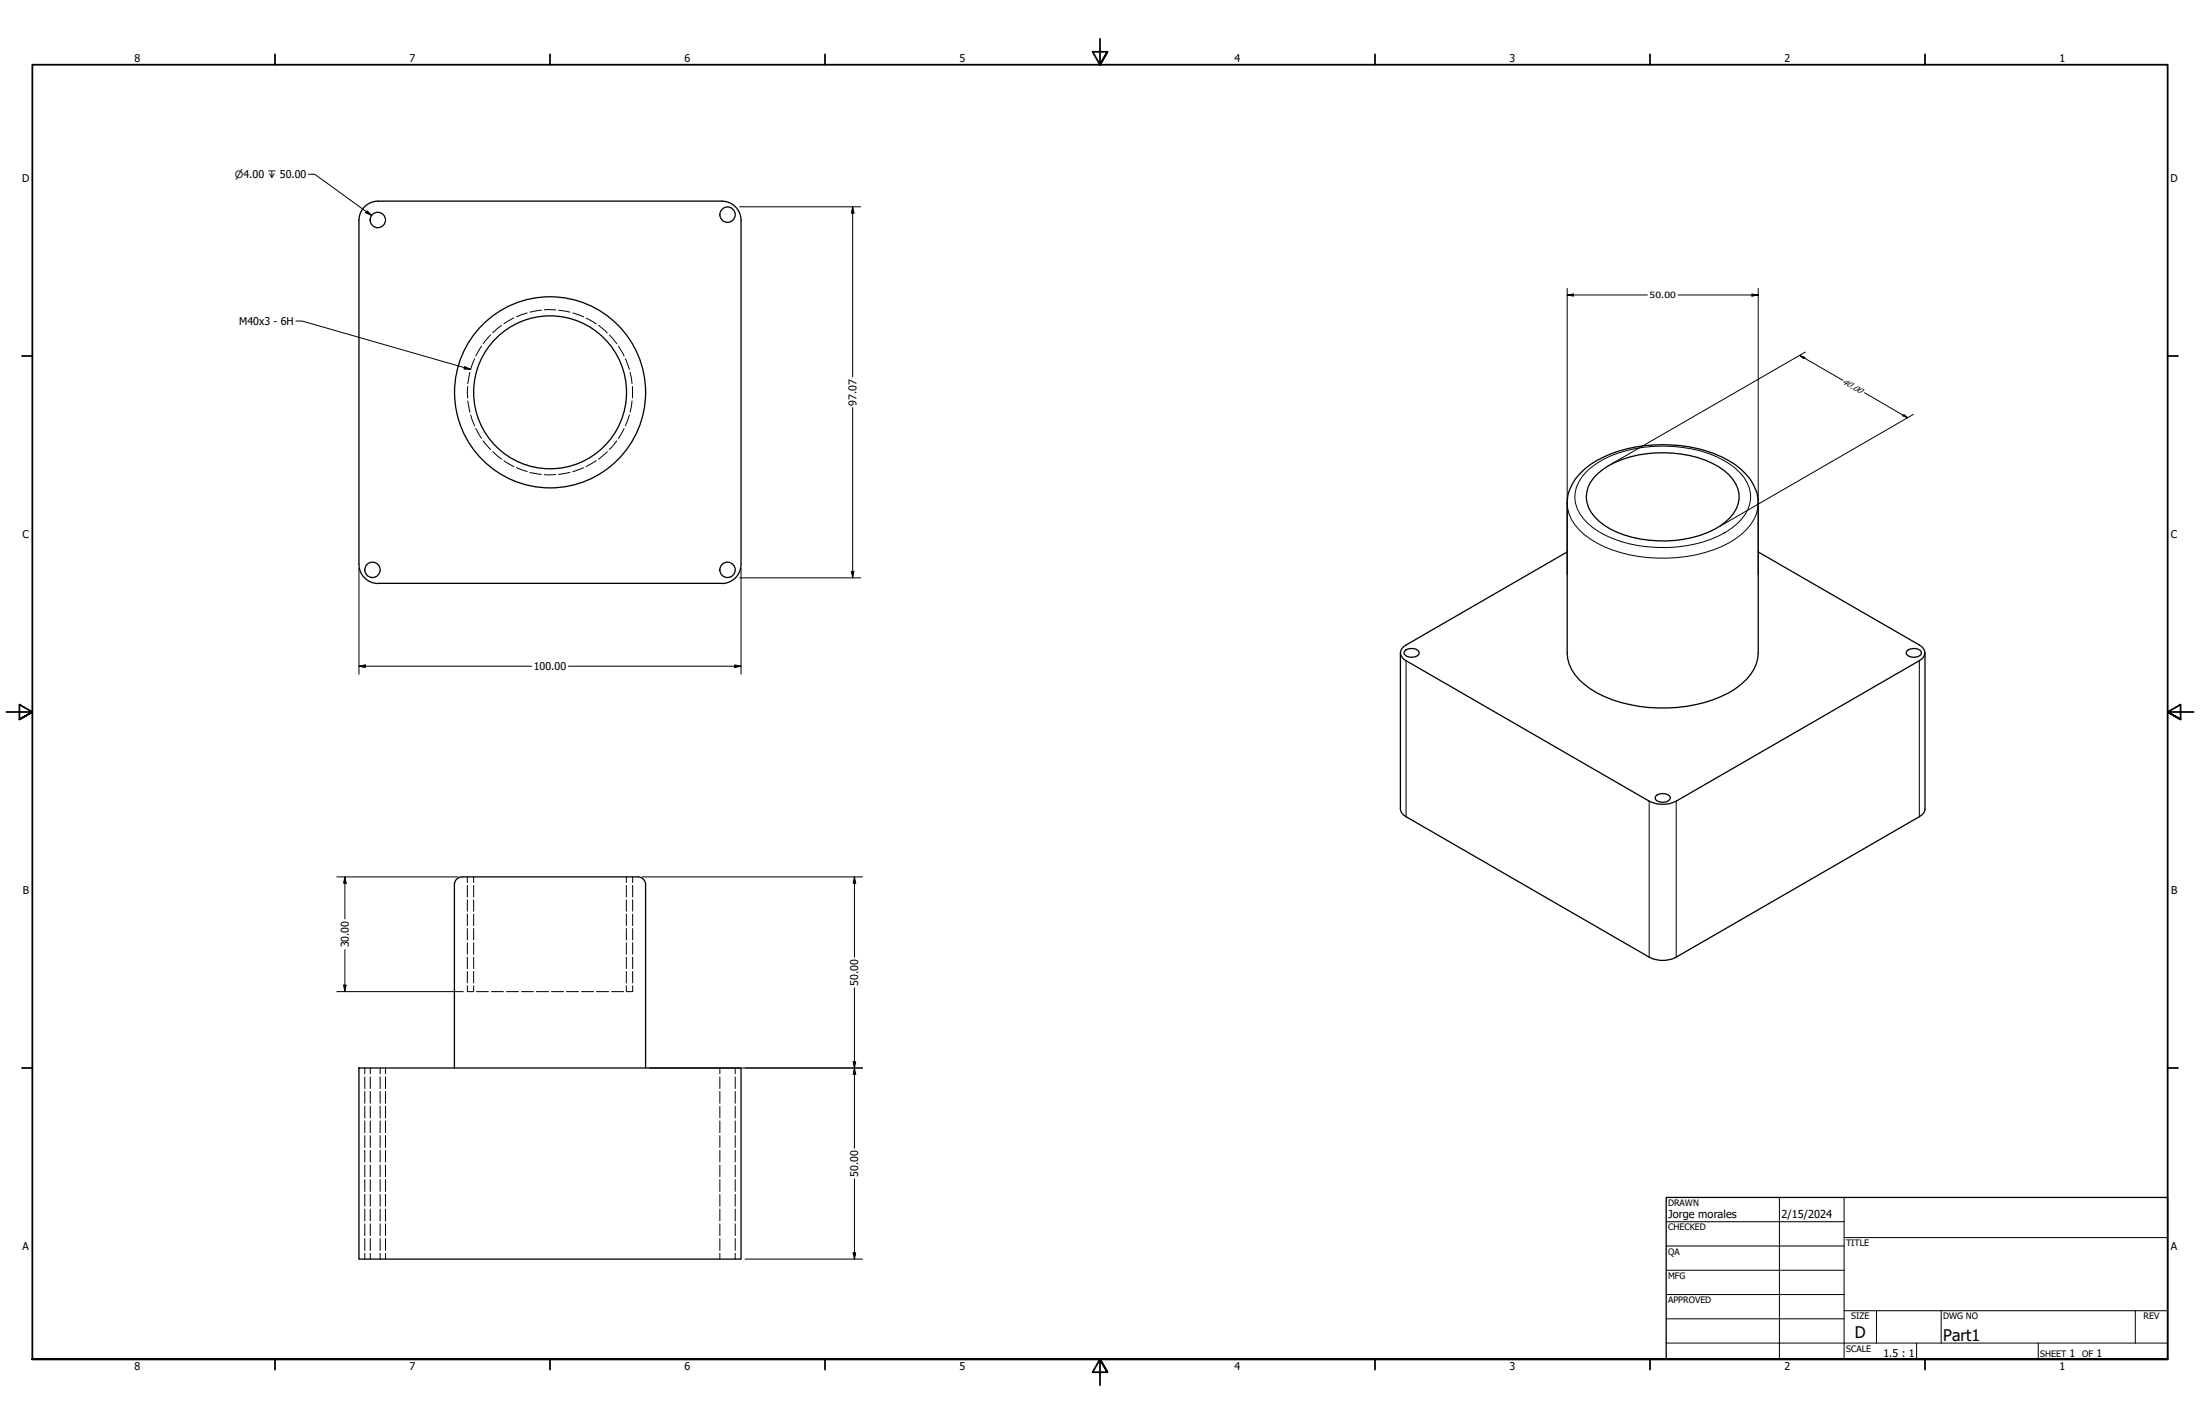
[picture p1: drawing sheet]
<svg xmlns="http://www.w3.org/2000/svg" width="864mm" height="559mm" viewBox="0 0 864 559" stroke-linecap="round" stroke-linejoin="round" font-family="sans-serif">
<!-- layer: Hidden (ANSI) -->
<g fill="none" stroke="#000" stroke-width=".39">
<path d="M185.9 344.1v2.2M185.9 347.5v4.5M185.9 353.1v4.5M185.9 358.7v4.5M245.9 344.1v2.2M245.9 347.5v4.5M245.9 353.1v4.5M245.9 358.7v4.5M185.9 364.4v4.5M185.9 370v4.5M185.9 375.6v4.5M245.9 364.4v4.5"/>
<path d="M245.9 370v4.5M245.9 375.6v4.5M183.5 389.1h2.3M185.9 381.3v4.4M185.9 386.8v2.3M187 389.1h4.7M192.9 389.1h4.7M198.8 389.1h4.7M204.7 389.1h4.7M210.6 389.1h4.7M216.5 389.1h4.7M222.4 389.1h4.7"/>
<path d="M228.3 389.1h4.7M234.2 389.1h4.7M240.1 389.1h4.7M245.9 381.3v4.4M245.9 386.8v2.3M246 389.1h2.3M143.2 419.1v2.3M145.4 419.1v2.3M149.2 419.1v2.3M151.3 419.1v2.3M282.6 419.1v2.3M288.6 419.1v2.3"/>
<path d="M143.2 422.6v4.6M143.2 428.3v4.6M143.2 434.1v4.6M143.2 439.9v4.6M145.4 422.6v4.6M145.4 428.3v4.6M145.4 434.1v4.6M145.4 439.9v4.6M149.2 422.6v4.6M149.2 428.3v4.6M149.2 434.1v4.6M149.2 439.9v4.6"/>
<path d="M151.3 422.6v4.6M151.3 428.3v4.6M151.3 434.1v4.6M151.3 439.9v4.6M282.6 422.6v4.6M282.6 428.3v4.6M282.6 434.1v4.6M282.6 439.9v4.6M288.6 422.6v4.6M288.6 428.3v4.6M288.6 434.1v4.6M288.6 439.9v4.6"/>
<path d="M143.2 445.6v4.7M143.2 451.4v4.6M143.2 457.2v4.6M145.4 445.6v4.7M145.4 451.4v4.6M145.4 457.2v4.6M149.2 445.6v4.7M149.2 451.4v4.6M149.2 457.2v4.6M151.3 445.6v4.7M151.3 451.4v4.6M151.3 457.2v4.6"/>
<path d="M282.6 445.6v4.7M282.6 451.4v4.6M282.6 457.2v4.6M288.6 445.6v4.7M288.6 451.4v4.6M288.6 457.2v4.6M143.2 462.9v4.7M143.2 468.7v4.6M143.2 474.5v4.6M145.4 462.9v4.7M145.4 468.7v4.6M145.4 474.5v4.6"/>
<path d="M149.2 462.9v4.7M149.2 468.7v4.6M149.2 474.5v4.6M151.3 462.9v4.7M151.3 468.7v4.6M151.3 474.5v4.6M282.6 462.9v4.7M282.6 468.7v4.6M282.6 474.5v4.6M288.6 462.9v4.7M288.6 468.7v4.6M288.6 474.5v4.6"/>
<path d="M143.2 480.3v4.6M143.2 486v4.7M143.2 491.8v2.3M145.4 480.3v4.6M145.4 486v4.7M145.4 491.8v2.3M149.2 480.3v4.6M149.2 486v4.7M149.2 491.8v2.3M151.3 480.3v4.6M151.3 486v4.7M151.3 491.8v2.3"/>
<path d="M282.6 480.3v4.6M282.6 486v4.7M282.6 491.8v2.3M288.6 480.3v4.6M288.6 486v4.7M288.6 491.8v2.3"/>
</g>
<!-- layer: Hidden Narrow (ANSI) -->
<g fill="none" stroke="#000" stroke-width=".39">
<path d="M189 135.8l-2.2 3.9M192.6 131.4l-2.9 3.5M196.8 127.7l-3.4 2.9M201.7 124.8l-3.9 2.3M206.9 122.8l-4.1 1.5M212.5 121.7l-4.5 .8M213.6 121.6h4.6M219.3 121.7l4.4 .8M224.9 122.8l4.2 1.5M230.1 124.8l3.9 2.3M234.9 127.7l3.5 2.9M239.2 131.4l2.9 3.5"/>
<path d="M242.8 135.8l2.2 3.9M183.6 151.6v4.6M183.6 157.3l.9 4.5M184.5 146.1l-.9 4.5M186.3 140.7l-1.5 4.3M245.5 140.8l1.6 4.2M247.3 146.1l.8 4.5M248.1 157.3l-.8 4.4M248.2 151.6v4.6M184.8 162.9l1.5 4.2M186.8 168.1l2.2 3.9M189.7 173l2.9 3.5"/>
<path d="M193.4 177.2l3.4 2.9M238.4 177.2l-3.5 2.9M242.1 173l-2.9 3.4M245 168.1l-2.2 4M247.1 162.9l-1.6 4.2M197.8 180.8l3.9 2.3M202.8 183.5l4.1 1.5M208 185.4l4.5 .7M213.6 186.2h4.6M223.7 185.4l-4.4 .8M229.1 183.6l-4.2 1.5M234 180.8l-3.9 2.3"/>
<path d="M183.5 344.1v2.2M183.5 347.5v4.5M183.5 353.1v4.5M183.5 358.7v4.5M248.3 344.1v2.2M248.3 347.5v4.5M248.3 353.1v4.5M248.3 358.7v4.5M183.5 364.4v4.5M183.5 370v4.5M183.5 375.6v4.5M248.3 364.4v4.5"/>
<path d="M248.3 370v4.5M248.3 375.6v4.5M183.5 381.3v4.4M183.5 386.8v2.3M248.3 381.3v4.4M248.3 386.8v2.3"/>
</g>
<!-- layer: Visible (ANSI) -->
<g fill="none" stroke="#000" stroke-width=".51">
<path d="M620.1 186a41.3 41.3 0 0 1 25.5-11.1 54.2 54.2 0 0 1 35.5 7.4 18.8 18.8 0 0 1 9.1 15.1v58.8a16.1 16.1 0 0 1-6.7 12.3 47.3 47.3 0 0 1-28.9 9.3 54.5 54.5 0 0 1-30.3-7.5 18.2 18.2 0 0 1-9.1-14.1l.1-60a16.4 16.4 0 0 1 4.8-10.2zM627.3 185.8a38.1 38.1 0 0 1 25.8-8.1 39.7 39.7 0 0 1 23.6 6.9 12.6 12.6 0 0 1 5.6 13.1 17.8 17.8 0 0 1-9.6 10.2 47.5 47.5 0 0 1-40.6-.3 17.3 17.3 0 0 1-9.2-10.4 11.8 11.8 0 0 1 4.4-11.4zM615.2 216.6l-63.3 36.5a3.3 3.3 0 0 0-2.2 3.1 3.3 3.3 0 0 0 2.2 3.1l95.5 55.1a12 12 0 0 0 10.6 0l95.4-55.1a3.3 3.3 0 0 0 2.2-3.1 3.3 3.3 0 0 0-2.2-3.1l-63.2-36.5M140.9 221.5a7.5 7.5 0 0 0 7.5 7.5l135-.1M140.9 221.4v-134.9a7.5 7.5 0 0 1 7.5-7.6h135a7.5 7.5 0 0 1 7.5 7.6v134.9M290.9 221.5a7.5 7.5 0 0 1-7.5 7.5M549.7 256.2v61.2a3.7 3.7 0 0 0 2.2 3.1l95.5 55.1a11.4 11.4 0 0 0 10.6 0l95.4-55.1a3.7 3.7 0 0 0 2.2-3.1v-61.2M551.4 255.5a4.1 4.1 0 0 1 5.6 .3 1.65 1.65 0 0 1-1.6 1.9 3 3 0 0 1-4.3-1.7zM748.5 255.5a4.1 4.1 0 0 1 5.6 .3 1.56 1.56 0 0 1-1.6 1.9 4 4 0 0 1-4.2-1zM650 312.4a4.1 4.1 0 0 1 5.6 .3 2 2 0 0 1-2.6 2.1 2.8 2.8 0 0 1-3.3-1.9zM181.4 344.1a3 3 0 0 0-3 3v72M181.4 344.1h69"/>
<path d="M250.4 344.1a3 3 0 0 1 3 3v72M140.9 419.1h150v75h-150z"/>
<circle cx="148.3" cy="86.3" r="3"/>
<circle cx="285.6" cy="84.2" r="3"/>
<circle cx="215.9" cy="154" r="37.5"/>
<circle cx="215.9" cy="154" r="30"/>
<circle cx="146.2" cy="223.6" r="3"/>
<circle cx="285.6" cy="223.6" r="3"/>
</g>
<!-- layer: Visible Narrow (ANSI) -->
<path d="M615.2 197.4a16.4 16.4 0 0 0 6.7 12.4 47.9 47.9 0 0 0 28.9 9.2 53.2 53.2 0 0 0 30.4-7.5 18.3 18.3 0 0 0 9-14.1M622.7 185.1a38.9 38.9 0 0 1 23.2-9.6 51 51 0 0 1 33 6.6 16.2 16.2 0 0 1 8.3 13.7 16.3 16.3 0 0 1-7.7 11.7 50.5 50.5 0 0 1-36.3 6.6 35.7 35.7 0 0 1-21.7-10.6 12.7 12.7 0 0 1 1.2-18.4zM551.9 259.3v61.2M753.4 259.3v61.2M647.4 314.4v61.2M658 314.4v61.2" fill="none" stroke="#000" stroke-width=".39"/>
<!-- layer: Border (ANSI) -->
<g fill="none" stroke="#000" stroke-width=".7">
<path d="M431.8 15.2v10.2l-2.9-5.1h5.8l-2.9 5.1 2.9-5.1M107.9 21.3v4.1M215.9 21.3v4.1M323.8 21.3v4.1M539.8 21.3v4.1M647.7 21.3v4.1M755.6 21.3v4.1M8.6 139.7h4.1M850.9 139.7h4.1M2.5 279.4h10.2l-5.1-2.9v5.8l5.1-2.9-5.1 2.9M861.1 279.4h-10.2l5.1-2.9v5.8l-5.1-2.9 5.1 2.9M8.6 419.1h4.1"/>
<path d="M850.9 419.1h4.1M12.7 533.4v-508h838.2v508h-838.2h838.2M107.9 533.4v4.1M215.9 533.4v4.1M323.8 533.4v4.1M434.7 538.5l-2.9-5.1 2.9 5.1h-5.8l2.9-5.1v10.2M539.8 533.4v4.1M647.7 533.4v4.1M755.6 533.4v4.1"/>
</g>
<!-- layer: Title (ANSI) -->
<g fill="none" stroke="#000" stroke-width=".39">
<path d="M654 479.4h69.9M698.5 469.9v63.5M723.9 469.9v63.5M654 488.9h69.9M654 498.5h69.9M723.9 485.6h127M654 508h69.9M654 517.5h69.9M723.9 514.3h127M736.6 514.3v12.7M762 514.3v12.7M838.2 514.3v12.7"/>
<path d="M654 527h196.9M752.3 527v6.4M800.1 527v6.4"/>
</g>
<path d="M654 469.9h196.9v63.5h-196.9z" fill="none" stroke="#000" stroke-width=".51"/>
<!-- layer: Dimension (ANSI) -->
<g fill="none" stroke="#000" stroke-width=".39">
<path d="M290.3 81.2h47.6M334.7 81.2l.5 2.4h-1zM334.7 81.2v66.7M615.2 115.8l2.5-.4v.8zM615.2 115.8h31.5M615.2 113.2v112.3M658.7 115.8h31.5M687.7 115.4l2.5 .4-2.5 .4zM690.2 113.2v112.3M706.4 139.4l2.1 .9-.7 .4zM706.4 139.4l17 9.8M708.7 138.2l-76.1 43.9"/>
<path d="M334.7 160v66.8M731.9 154.1l17 9.9M746.8 163.1l.7-.4 1.4 1.3zM751.1 162.6l-76 44M140.9 223v41.6M290.3 226.8h47.6M290.9 223v41.6M334.2 224.2h1l-.5 2.6zM140.9 261.4l2.5-.5v1zM140.9 261.4h67.8M223.1 261.4h67.8M288.4 260.9l2.5 .5-2.5 .5z"/>
<path d="M132.2 344.1h47.6M135.4 344.1l.5 2.5h-1zM135.4 344.1v16.5M252 344.1h86.6M335.4 344.1l.5 2.5h-1zM335.4 344.1v31.5M135.4 372.6v16.5M132.2 389.1h49.7M134.9 386.6h1l-.5 2.5zM335.4 387.6v63M255 419.1h83.6M334.9 416.6h1l-.5 2.5z"/>
<path d="M335.4 419.1l.5 2.5h-1zM335.4 462.6v31.5M292.5 494.1h46.1M334.9 491.6h1l-.5 2.5z"/>
</g>
<g fill="#000">
<path d="M334.7 81.2l.5 2.4h-1zM615.2 115.8l2.5-.4v.8zM687.7 115.4l2.5 .4-2.5 .4zM706.4 139.4l2.1 .9-.7 .4zM746.8 163.1l.7-.4 1.4 1.3zM334.2 224.2h1l-.5 2.6zM140.9 261.4l2.5-.5v1zM288.4 260.9l2.5 .5-2.5 .5zM135.4 344.1l.5 2.5h-1zM335.4 344.1l.5 2.5h-1zM134.9 386.6h1l-.5 2.5zM334.9 416.6h1l-.5 2.5z"/>
<path d="M335.4 419.1l.5 2.5h-1zM334.9 491.6h1l-.5 2.5z"/>
</g>
<!-- layer: Symbol (ANSI) -->
<path d="M121.1 68.4h2.5l22.3 16.2M144.1 82.7l1.8 1.9-2.3-1.1zM116.1 126h2.5l66.1 19M182.4 143.8l2.3 1.2-2.5-.2z" fill="none" stroke="#000" stroke-width=".39"/>
<path d="M144.1 82.7l1.8 1.9-2.3-1.1zM182.4 143.8l2.3 1.2-2.5-.2z" fill="#000"/>
<g font-size="6.3">
<text x="728.1" y="524.9">D</text>
<text x="762.8" y="526.2">Part1</text>
</g>
<g font-size="4.3">
<text x="654.8" y="477.8">Jorge morales</text>
<text x="699.3" y="478">2/15/2024</text>
</g>
<g font-size="4.2">
<text x="52.8" y="24.4">8</text>
<text x="160.8" y="24.4">7</text>
<text x="268.7" y="24.4">6</text>
<text x="376.7" y="24.4">5</text>
<text x="484.6" y="24.4">4</text>
<text x="592.6" y="24.4">3</text>
<text x="700.5" y="24.4">2</text>
<text x="808.5" y="24.4">1</text>
<text x="8.8" y="71.4">D</text>
<text x="852" y="71.4">D</text>
<text x="93.9" y="127.5">M40x3 - 6H</text>
<text x="336.2" y="159.1" transform="rotate(-90 336.2 159.1)">97.07</text>
<text x="8.9" y="211.1">C</text>
<text x="852.2" y="211.1">C</text>
<text x="209.5" y="263">100.00</text>
<text x="9" y="350.8">B</text>
<text x="852.2" y="350.8">B</text>
<text x="136.9" y="371.8" transform="rotate(-90 136.9 371.8)">30.00</text>
<text x="336.9" y="386.8" transform="rotate(-90 336.9 386.8)">50.00</text>
<text x="336.9" y="461.8" transform="rotate(-90 336.9 461.8)">50.00</text>
<text x="8.9" y="490.5">A</text>
<text x="852.2" y="490.5">A</text>
<text x="739.3" y="532.6">1.5 : 1</text>
<text x="812.4" y="532.6">1</text>
<text x="823" y="532.6">1</text>
<text x="52.8" y="537.5">8</text>
<text x="160.8" y="537.5">7</text>
<text x="268.7" y="537.5">6</text>
<text x="376.7" y="537.5">5</text>
<text x="484.6" y="537.5">4</text>
<text x="592.6" y="537.5">3</text>
<text x="700.5" y="537.5">2</text>
<text x="808.5" y="537.5">1</text>
</g>
<text font-size="3.9" x="92.1" y="69.9">⌀4.00 ↧ 50.00</text>
<g font-size="3.5">
<text x="654.8" y="473.2">DRAWN</text>
<text x="654.8" y="482.8">CHECKED</text>
<text x="724.7" y="488.9">TITLE</text>
<text x="654.8" y="492.3">QA</text>
<text x="654.8" y="501.8">MFG</text>
<text x="654.8" y="511.4">APPROVED</text>
<text x="726.7" y="517.7">SIZE</text>
<text x="762.8" y="517.7">DWG NO</text>
<text x="841.4" y="517.7">REV</text>
<text x="724.7" y="530.4">SCALE</text>
<text x="800.9" y="532.6">SHEET</text>
<text x="817.4" y="532.6">OF</text>
</g>
<g font-size="3.4">
<text x="647.5" y="117">50.00</text>
<text x="722.9" y="150.2" transform="rotate(30 722.9 150.2)">40.00</text>
</g>
</svg>
